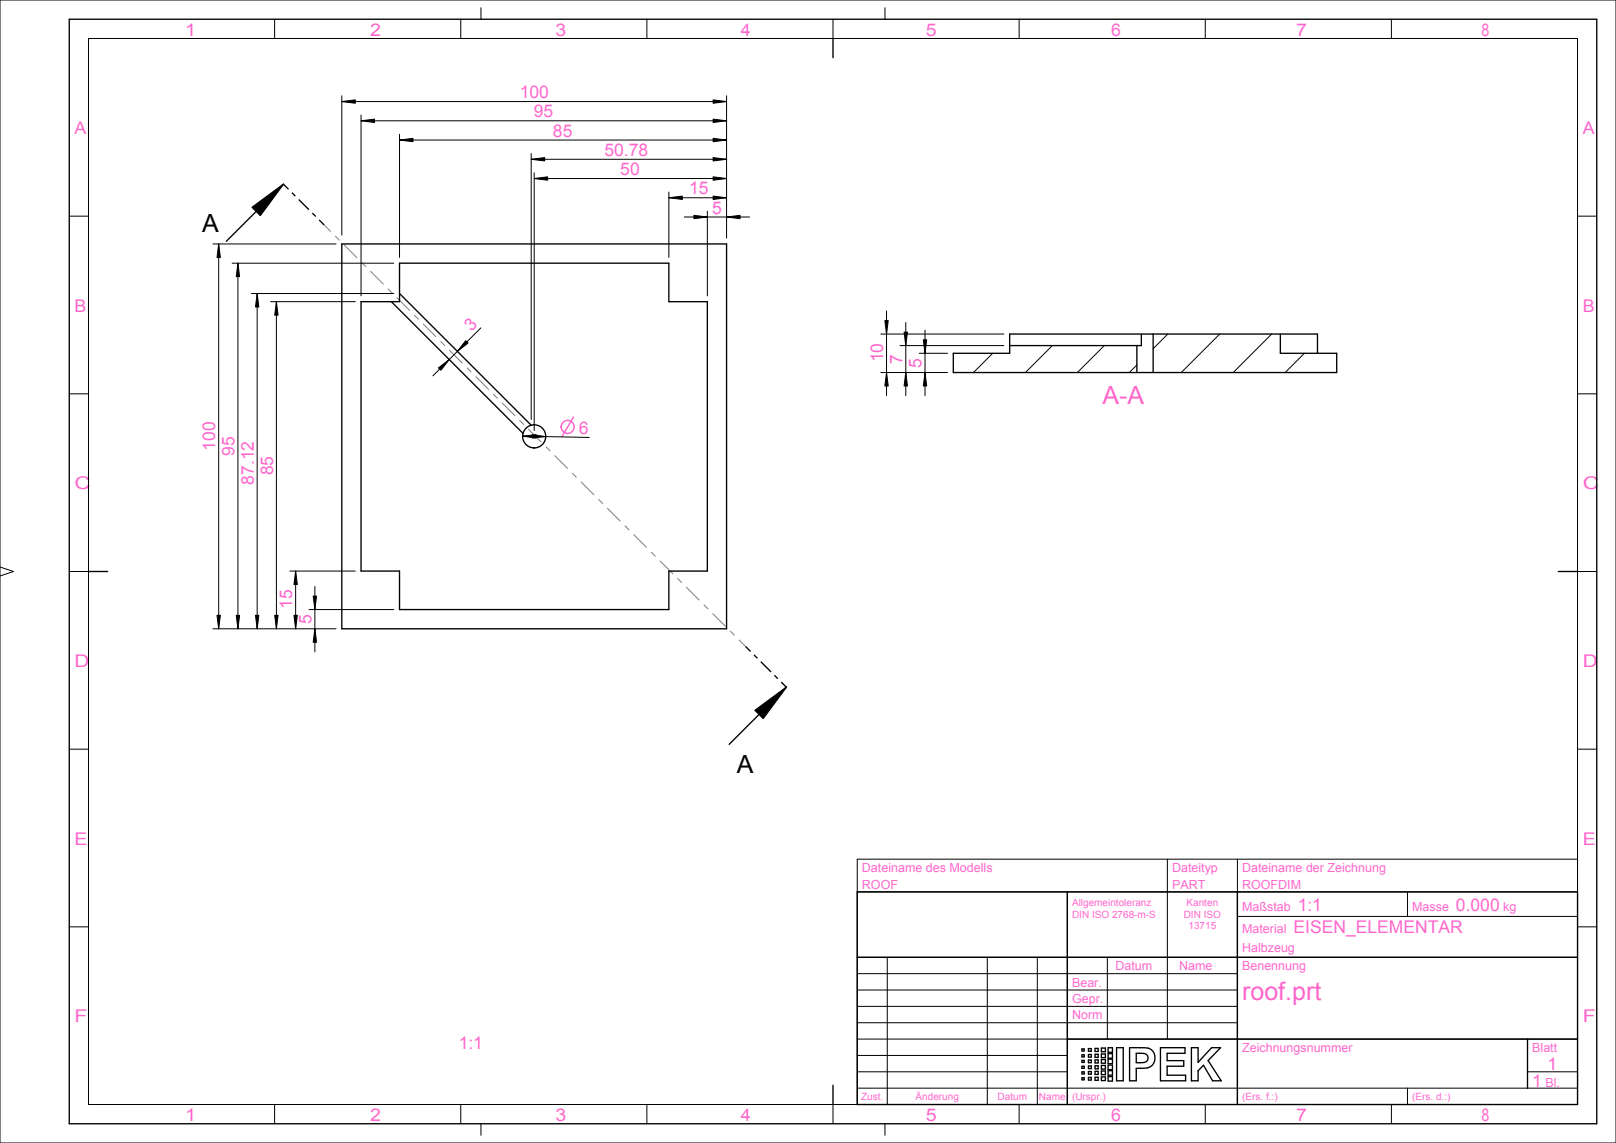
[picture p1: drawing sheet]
<svg xmlns="http://www.w3.org/2000/svg" width="420mm" height="297mm" viewBox="0 0 420 297" stroke-linecap="round" stroke-linejoin="round" font-family="sans-serif">
<path d="M65.5 53.9l8.2-6-6 8.1zM196.2 184.6l8.2-6-6 8.1z" fill="#000"/>
<g fill="none" stroke="#000" stroke-width=".35">
<path d="M18 5h397v287h-397zM216.5 10v5M65.5 53.9l8.2-6-6 8.1zM75 49.2l-1.3-1.3-14.9 14.8M75.9 50.1l.9 .9M77.6 51.8l2.7 2.7M81.2 55.4l.9 .9M82.9 57.1l1.4 1.4M295.5 89.8v7M332.8 86.8v5h14.6v5h-99.6v-5h14.6v-2h34.2M342.4 86.8h-42.7v10M23 148.5h5"/>
<path d="M405 148.5h5M193.8 168l1.3 1.3M196 170.2l.9 .8M197.7 171.9l2.7 2.7M201.3 175.5l.9 .9M203 177.2l1.4 1.4-14.9 14.8M196.2 184.6l8.2-6-6 8.1zM222.8 231.8h187.2v55.2h-187.2zM277.4 231.8v55.2M321.6 231.8v55.2M222.8 248.8h187.2M277.4 270h132.6"/>
<path d="M281.2 278.5h.6v.5h-.6zM281.2 277.1h.6v.5h-.6zM281.2 275.5h.6v.6h-.6zM281.2 274.1h.6v.5h-.6zM281.2 272.6h.6v.5h-.6zM282.9 280h.7v.6h-.7zM282.9 278.4h.7v.7h-.7zM282.9 277h.7v.7h-.7zM282.9 275.4h.7v.7h-.7zM282.9 274h.7v.7h-.7zM282.9 272.5h.7v.7h-.7zM284.6 279.9h.8v.8h-.8z"/>
<path d="M284.6 278.4h.8v.8h-.8zM284.6 276.9h.8v.8h-.8zM284.6 275.4h.8v.8h-.8zM284.6 274h.8v.8h-.8zM284.6 272.4h.8v.8h-.8zM286.3 279.8h1v1h-1zM286.3 278.3h1v.9h-1zM286.3 276.8h1v1h-1zM286.3 275.3h1v1h-1zM286.3 273.9h1v.9h-1zM286.3 272.3h1v1h-1zM288 279.7h1.1v1.2h-1.1z"/>
<path d="M288 278.2h1.1v1.2h-1.1zM288 276.8h1.1v1.1h-1.1zM288 275.2h1.1v1.2h-1.1zM288 273.8h1.1v1.2h-1.1zM288 272.2h1.1v1.2h-1.1zM290.2 272.2h1.7v8.6h-1.7zM293.6 272.2l4.8 .2 1.1 .7 .6 1.1-.1 1.6-.9 1.3-1.1 .4-2.7 .1v3.2h-1.7zM295.3 273.7h1.8l.8 .2 .4 .7-.1 1-.8 .5h-2.1zM301.6 272.2h6.4v1.5h-4.7v1.9h4.4v1.4h-4.4v2.4h4.8v1.4h-6.5zM309.6 272.2h1.8v3.9l3.5-3.9h2.3l-3.2 3.4 3.4 5.2h-2.2l-2.4-4-1.4 1.4v2.6h-1.8zM397 270v12.8M216.5 282v5"/>
<path d="M281.2 280.1h.6v.5h-.6z"/>
</g>
<g fill="none" stroke="#7c7c85" stroke-width=".26">
<path d="M84.3 58.5l1.7 1.7M87.1 61.3l1.2 1.2M89.4 63.6l3.4 3.4M94 68.2l1.1 1.1M96.2 70.4l3.5 3.5M100.8 75l1.1 1.1M103.1 77.3l3.4 3.4M107.6 81.8l1.2 1.2M109.9 84.1l3.5 3.5M114.5 88.7l1.1 1.1M116.8 91l3.4 3.4M121.3 95.5l1.2 1.2"/>
<path d="M123.6 97.8l3.4 3.4M128.2 102.4l1.1 1.1M130.5 104.7l3.4 3.4M135 109.2l1.2 1.2M137.3 111.5l3.4 3.4M141.9 116.1l1.1 1.1M144.1 118.3l3.5 3.5M148.7 122.9l1.1 1.1M151 125.2l3.4 3.4M155.6 129.7l1.1 1.2M157.8 132l3.5 3.5M162.4 136.6l1.1 1.1"/>
<path d="M164.7 138.9l3.4 3.4M169.2 143.4l1.2 1.2M171.5 145.7l3.4 3.4M176.1 150.3l1.1 1.1M178.4 152.6l3.4 3.4M182.9 157.1l1.2 1.2M185.2 159.4l3.4 3.4M189.8 164l1.1 1.1M192 166.2l1.8 1.8"/>
</g>
<g fill="none" stroke="#000" stroke-width=".26">
<path d="M0 0h420v297h-420zM23 10h387v277h-387zM71.4 5v5M119.8 5v5M125 2v3M168.1 5v5M216.5 5v5M230 2v3M264.9 5v5M313.3 5v5M361.6 5v5M18 56.2h5"/>
<path d="M410 56.2h5M258 91.8l-5 5M273.5 89.8l-7 7M287 89.8l-7 7M295.5 94.8l-2 2M303.5 86.8l-3.8 3.8M317 86.8l-10 10M330.5 86.8l-10 10M339 91.8l-5 5M18 102.3h5M410 102.3h5M0 147.3l3.5 1.2-3.5 1.2"/>
<path d="M18 148.5h5M410 148.5h5M18 194.7h5M410 194.7h5M222.8 231.8h187.2M277.4 231.8v55.2M303.4 223.3v46.7M321.6 238.1h88.4M321.6 223.3v63.7M365.8 231.8v6.3M410 223.3h-187.2v63.7M18 240.8h5"/>
<path d="M222.8 248.8h187.2M222.8 253h98.8M222.8 257.3h98.8M230.6 248.8v38.2M256.6 248.8v38.2M269.6 248.8v38.2M287.8 248.8v21.2M410 240.8h5M222.8 261.5h98.8M222.8 265.8h98.8M222.8 270h187.2M222.8 274.3h54.6"/>
<path d="M222.8 278.5h54.6M397 278.5h13M397 270v12.8M71.4 287v5M119.8 287v5M125 292v3M168.1 287v5M216.5 287v5M222.8 282.8h187.2M230 292v3M264.9 287v5M313.3 287v5"/>
<path d="M361.6 287v5M365.8 282.8v4.2"/>
</g>
<!-- layer: 02_ALL_AXES -->
<path d="M135.8 113.4a3 3 0 0 0 3 3 3 3 0 0 0 3-3" fill="none" stroke="#000" stroke-width=".35"/>
<!-- layer: 20_ALL_FEATURES -->
<path d="M88.8 63.4h100v100h-100zM101.7 78.4l34.2 34.2M103.8 68.4h70v10h10v70h-10v10h-70v-10h-10v-70h10zM103.8 76.3l34.3 34.2M296.6 86.8v3M299.7 86.8h-37.3v3M342.4 86.8v5M135.8 113.4a3 3 0 0 1 3-3 3 3 0 0 1 3 3" fill="none" stroke="#000" stroke-width=".35"/>
<!-- layer: 51_ALL_DIMS -->
<g fill="#000">
<path d="M88.8 26.4l3.5-.4v.8zM93.8 31.4l3.5-.4v.8zM103.8 36.4l3.5-.4v.8zM185.3 36l3.5 .4-3.5 .4zM185.3 31l3.5 .4-3.5 .4zM185.3 26l3.5 .4-3.5 .4zM138.1 41.4l3.5-.4v.8zM138.8 46.4l3.5-.4v.8zM173.8 51.4l3.5-.4v.8zM180.3 56l3.5 .4-3.5 .4zM185.3 51l3.5 .4-3.5 .4zM188.8 56.4l3.5-.4v.8z"/>
<path d="M185.3 41l3.5 .4-3.5 .4zM185.3 46l3.5 .4-3.5 .4zM56.8 63.4l.5 3.5h-.9zM61.8 68.4l.5 3.5h-.9zM66.8 76.3l.5 3.5h-.9zM71.8 78.4l.5 3.5h-.9zM114 95.6l2.8-2.2-2.2 2.8zM121 88.5l.7 .6-2.8 2.2zM230.4 96.8l.4 3.5h-.8zM230 83.3h.8l-.4 3.5zM235.4 96.8l.5 3.5h-.9zM235 86.3h.9l-.5 3.5z"/>
<path d="M240.4 96.8l.5 3.5h-.9zM240 88.3h.9l-.5 3.5zM135.8 113.3l3.5-.3v.8zM138.3 112.9l3.5 .5-3.5 .4zM76.8 148.4l.5 3.5h-.9zM81.4 154.9h.9l-.5 3.5zM56.4 159.9h.9l-.5 3.5zM61.4 159.9h.9l-.5 3.5zM66.4 159.9h.9l-.5 3.5zM71.4 159.9h.9l-.5 3.5zM76.4 159.9h.9l-.5 3.5zM81.8 163.4l.5 3.5h-.9z"/>
</g>
<g fill="none" stroke="#000" stroke-width=".26">
<path d="M88.8 26.4l3.5-.4v.8zM88.8 24.9v36.2M88.8 26.4h100M93.8 31.4l3.5-.4v.8zM93.8 29.9v47M93.8 31.4h95M103.8 36.4l3.5-.4v.8zM103.8 34.9v32M103.8 36.4h85M138.1 39.9v69.1M185.3 36l3.5 .4-3.5 .4zM185.3 31l3.5 .4-3.5 .4z"/>
<path d="M185.3 26l3.5 .4-3.5 .4zM188.8 24.9v37M138.1 41.4l3.5-.4v.8zM138.1 41.4h50.7M138.8 46.4l3.5-.4v.8zM138.8 44.9v67M138.8 46.4h50M173.8 51.4l3.5-.4v.8zM173.8 49.9v17M173.8 51.4h15M177.8 56.4h17M180.3 56l3.5 .4-3.5 .4z"/>
<path d="M183.8 54.9v22M185.3 51l3.5 .4-3.5 .4zM185.3 41l3.5 .4-3.5 .4zM185.3 46l3.5 .4-3.5 .4zM188.8 56.4l3.5-.4v.8zM55.3 63.4h32M56.8 63.4l.5 3.5h-.9zM56.8 63.4v100M60.3 68.4h42M61.8 68.4l.5 3.5h-.9zM61.8 68.4v95M65.3 76.3h37"/>
<path d="M66.8 76.3l.5 3.5h-.9zM66.8 76.3v87.1M70.3 78.4h22M71.8 78.4l.5 3.5h-.9zM71.8 78.4v85M114 95.6l2.8-2.2-2.2 2.8zM121 88.5l.7 .6-2.8 2.2zM125 85.2l-12.5 12.5M228.9 96.8h17.4M228.9 86.8h32M230 83.3h.8l-.4 3.5zM230.4 96.8l.4 3.5h-.8z"/>
<path d="M230.4 80.8v22M233.9 89.8h27M235 86.3h.9l-.5 3.5zM235.4 96.8l.5 3.5h-.9zM235.4 83.8v19M238.9 91.8h7.4M240 88.3h.9l-.5 3.5zM240.4 96.8l.5 3.5h-.9zM240.4 85.8v17M135.8 113.3l3.5-.3v.8zM135.8 113.3l17.3 .4M138.3 112.9l3.5 .5-3.5 .4z"/>
<path d="M56.4 159.9h.9l-.5 3.5zM61.4 159.9h.9l-.5 3.5zM66.4 159.9h.9l-.5 3.5zM71.4 159.9h.9l-.5 3.5zM75.3 148.4h17M76.4 159.9h.9l-.5 3.5zM76.8 148.4l.5 3.5h-.9zM76.8 148.4v15M80.3 158.4h22M81.4 154.9h.9l-.5 3.5zM81.8 152.4v17M55.3 163.4h32"/>
<path d="M81.8 163.4l.5 3.5h-.9z"/>
</g>
<g fill="none" stroke="#f6c" stroke-width=".38">
<path d="M149 108.3l-3 5.2"/>
<circle cx="147.5" cy="110.9" r="1.72"/>
</g>
<g font-size="6.5">
<text x="52.6" y="60.2">A</text>
<text x="191.5" y="200.9">A</text>
</g>
<g font-size="6.5" fill="#f6c">
<text x="286.6" y="104.9">A-A</text>
<text x="322.8" y="259.8">roof.prt</text>
</g>
<g font-size="4.6" fill="#f6c">
<text x="135.1" y="25.5">100</text>
<text x="138.7" y="30.5">95</text>
<text x="143.7" y="35.5">85</text>
<text x="157.1" y="40.5">50.78</text>
<text x="161.2" y="45.5">50</text>
<text x="179.1" y="50.5">15</text>
<text x="185.1" y="55.5">5</text>
<text x="122.6" y="86.4" transform="rotate(-45 122.6 86.4)">3</text>
<text x="229.5" y="94.2" transform="rotate(-90 229.5 94.2)">10</text>
<text x="234.5" y="94.7" transform="rotate(-90 234.5 94.7)">7</text>
<text x="239.5" y="95.6" transform="rotate(-90 239.5 95.6)">5</text>
<text x="150.4" y="112.7" transform="rotate(1 150.4 112.7)">6</text>
<text x="56" y="117.1" transform="rotate(-90 56 117.1)">100</text>
<text x="61" y="118.5" transform="rotate(-90 61 118.5)">95</text>
<text x="66" y="126" transform="rotate(-90 66 126)">87.12</text>
<text x="71" y="123.5" transform="rotate(-90 71 123.5)">85</text>
<text x="76" y="158.1" transform="rotate(-90 76 158.1)">15</text>
<text x="81" y="162.1" transform="rotate(-90 81 162.1)">5</text>
<text x="337.3" y="236.7">1:1</text>
<text x="378.4" y="236.7">0.000</text>
<text x="336.2" y="242.5">EISEN_ELEMENTAR</text>
<text x="119.2" y="272.7">1:1</text>
<text x="402.2" y="278.1">1</text>
<text x="398.2" y="282.4">1</text>
</g>
<g font-size="4.5" fill="#f6c">
<text x="48.1" y="9.2">1</text>
<text x="96.2" y="9.2">2</text>
<text x="144.4" y="9.2">3</text>
<text x="192.5" y="9.2">4</text>
<text x="240.6" y="9.2">5</text>
<text x="288.8" y="9.2">6</text>
<text x="336.9" y="9.2">7</text>
<text x="385" y="9.2">8</text>
<text x="19.4" y="34.8">A</text>
<text x="411.4" y="34.8">A</text>
<text x="19.4" y="81">B</text>
<text x="411.4" y="81">B</text>
<text x="19.4" y="127.2">C</text>
<text x="411.4" y="127.2">C</text>
<text x="19.4" y="173.3">D</text>
<text x="411.4" y="173.3">D</text>
<text x="19.4" y="219.5">E</text>
<text x="411.4" y="219.5">E</text>
<text x="19.4" y="265.7">F</text>
<text x="411.4" y="265.7">F</text>
<text x="48.1" y="291.2">1</text>
<text x="96.2" y="291.2">2</text>
<text x="144.4" y="291.2">3</text>
<text x="192.5" y="291.2">4</text>
<text x="240.6" y="291.2">5</text>
<text x="288.8" y="291.2">6</text>
<text x="336.9" y="291.2">7</text>
<text x="385" y="291.2">8</text>
</g>
<g font-size="3.3" fill="#f6c">
<text x="224" y="226.6">Dateiname des Modells</text>
<text x="304.6" y="226.6">Dateityp</text>
<text x="322.8" y="226.6">Dateiname der Zeichnung</text>
<text x="224" y="230.9">ROOF</text>
<text x="304.6" y="230.9">PART</text>
<text x="322.8" y="230.9">ROOFDIM</text>
<text x="322.8" y="236.7">Maßstab</text>
<text x="367" y="236.7">Masse</text>
<text x="390.7" y="236.7">kg</text>
<text x="322.8" y="242.5">Material</text>
<text x="322.8" y="247.3">Halbzeug</text>
<text x="278.6" y="256.4">Bear.</text>
<text x="289.9" y="252.1">Datum</text>
<text x="306.4" y="252.1">Name</text>
<text x="322.8" y="252.1">Benennung</text>
<text x="278.6" y="260.6">Gepr.</text>
<text x="278.6" y="264.9">Norm</text>
<text x="322.8" y="273.4">Zeichnungsnummer</text>
<text x="398.2" y="273.4">Blatt</text>
<text x="401.7" y="282.4">Bl.</text>
</g>
<g font-size="2.6" fill="#f6c">
<text x="278.6" y="235.5">Allgemeintoleranz</text>
<text x="278.6" y="238.5">DIN ISO 2768-m-S</text>
<text x="307.7" y="238.5">DIN ISO</text>
<text x="308.4" y="235.5">Kanten</text>
<text x="308.9" y="241.5">13715</text>
<text x="223.8" y="285.9">Zust.</text>
<text x="238" y="285.9">Änderung</text>
<text x="259.3" y="285.9">Datum</text>
<text x="270" y="285.9">Name</text>
<text x="278.6" y="285.9">(Urspr.)</text>
<text x="322.8" y="285.9">(Ers. f.:)</text>
<text x="367" y="285.9">(Ers. d.:)</text>
</g>
</svg>
